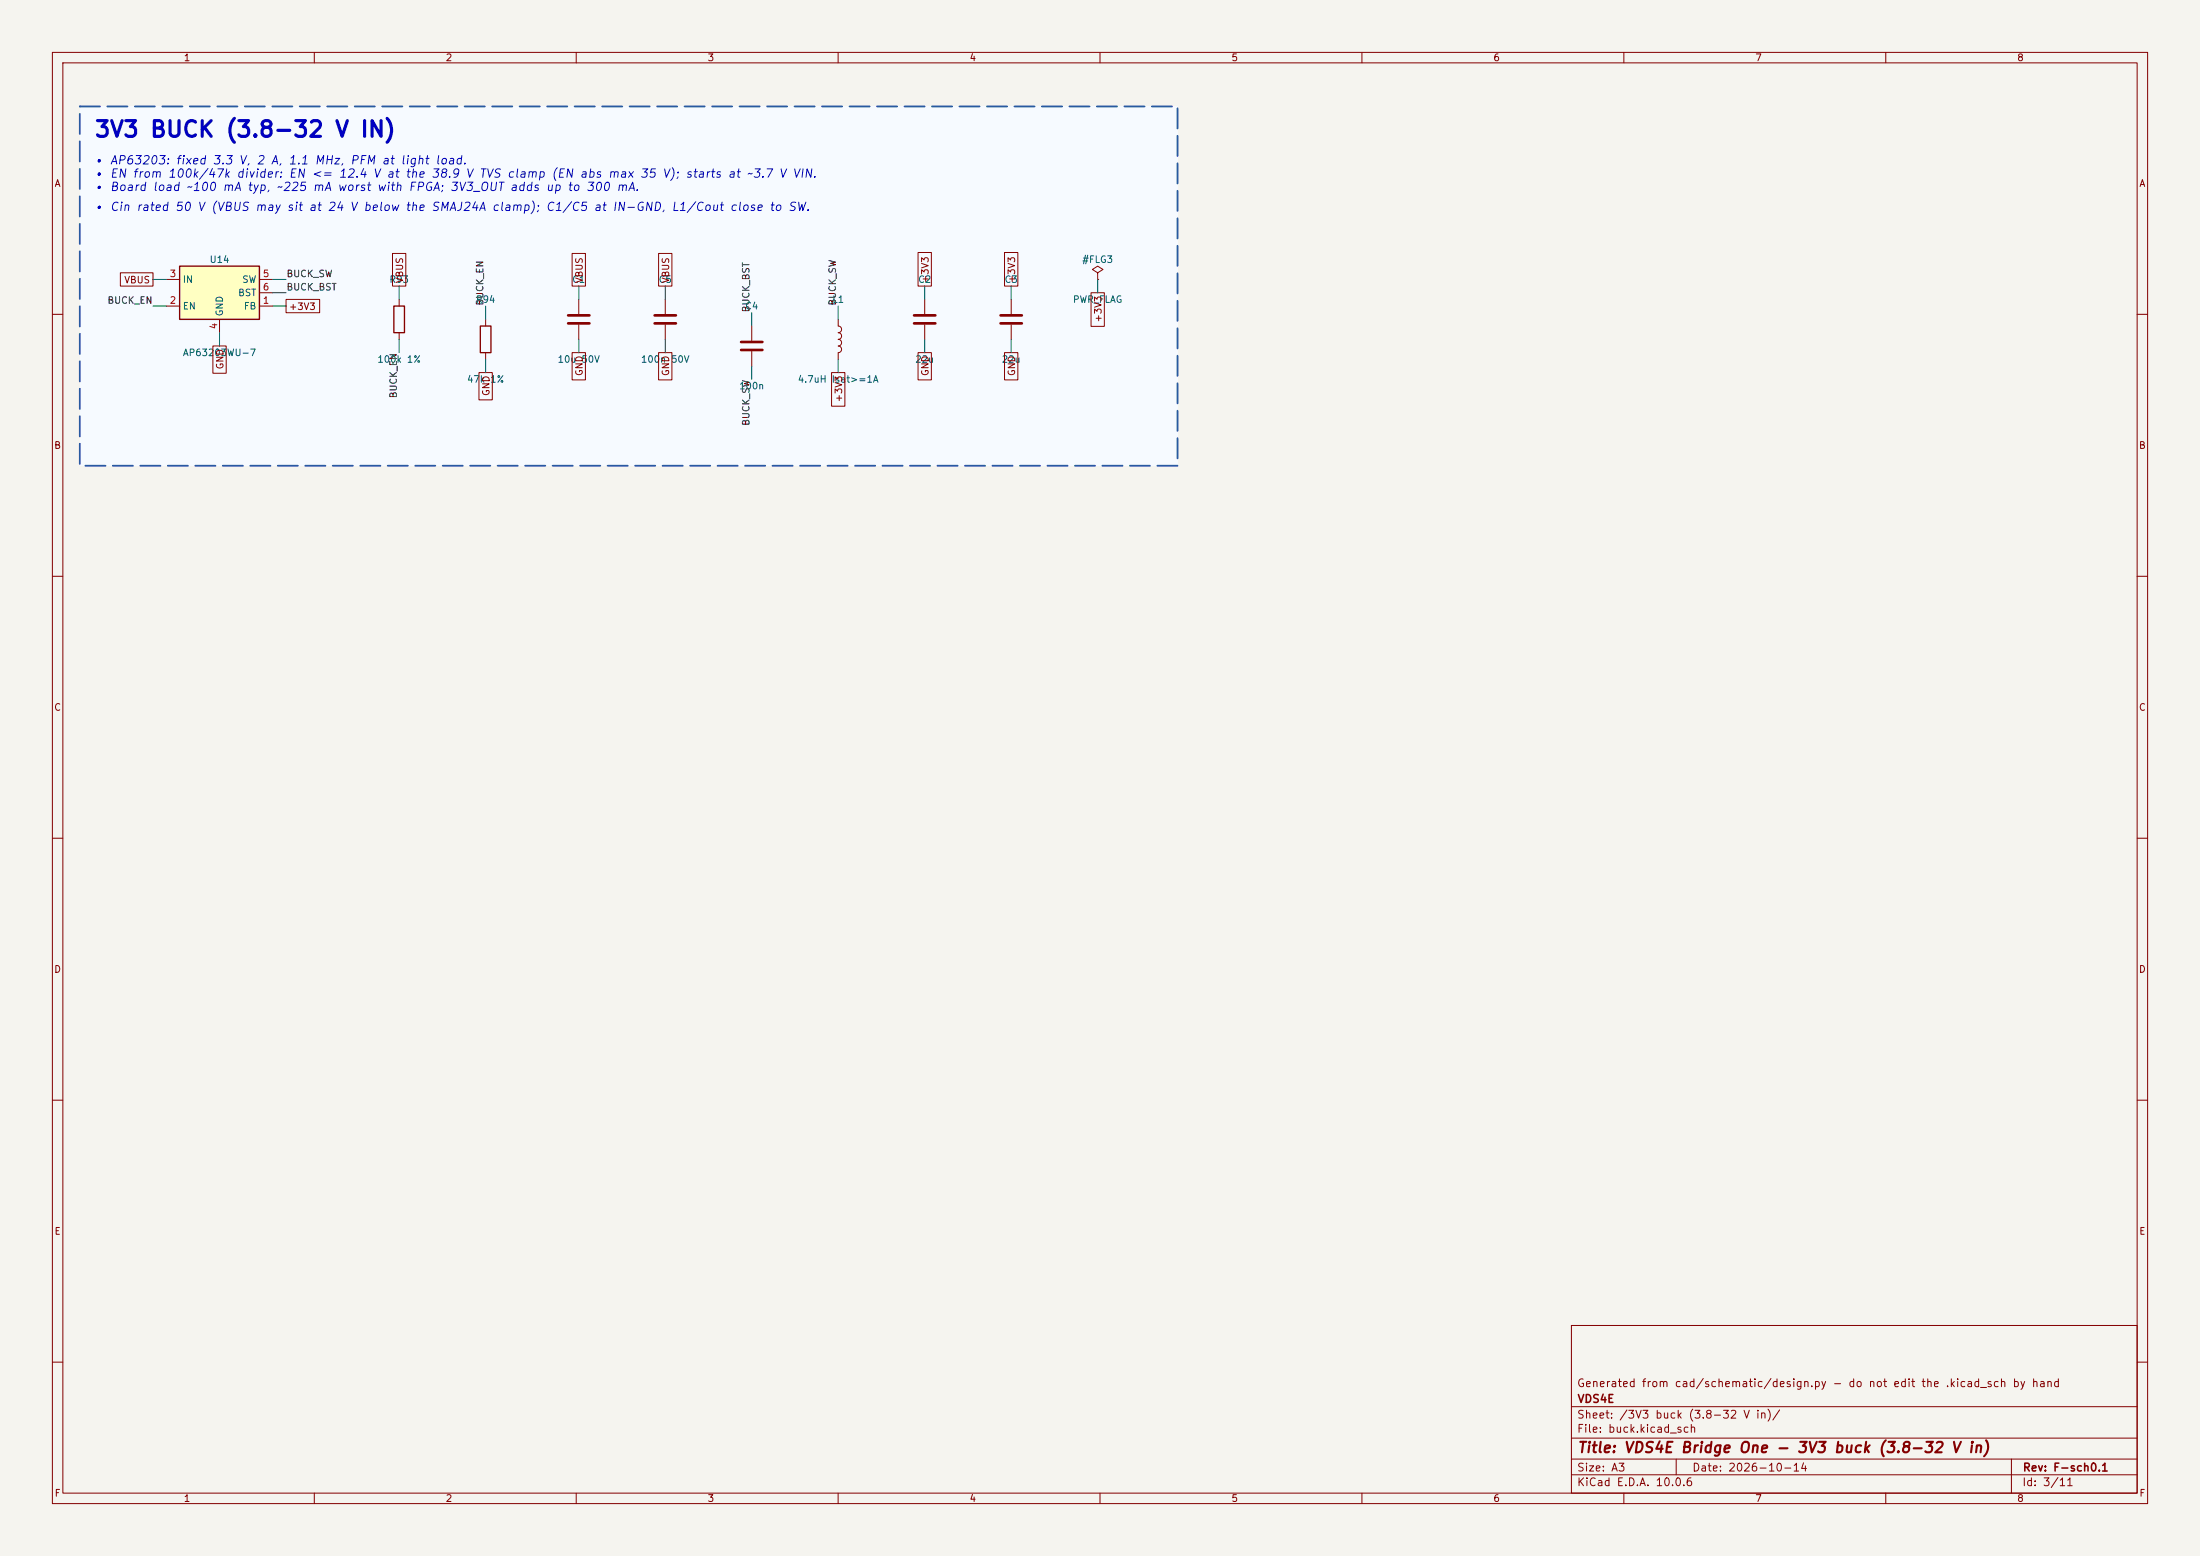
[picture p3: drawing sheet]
(kicad_sch
 (version 20260306)
 (generator "eeschema")
 (generator_version "10.0")
 (paper "A3")
 (title_block
  (title "VDS4E Bridge One - 3V3 buck (3.8-32 V in)")
  (date "2026-10-14")
  (rev "F-sch0.1")
  (company "VDS4E")
  (comment 1 "Generated from cad/schematic/design.py - do not edit the .kicad_sch by hand"))
 (lib_symbols
  (symbol "Device:C"
   (pin_numbers (hide yes))
   (pin_names
    (offset 0.254)) (exclude_from_sim no) (in_bom yes) (on_board yes)
   (in_pos_files yes)
   (duplicate_pin_numbers_are_jumpers no)
   (property "Reference" "C" (at 0.635 2.54 0) (show_name no) (do_not_autoplace no) (effects (font (size 1.27 1.27)) (justify left)))
   (property "Value" "C" (at 0.635 -2.54 0) (show_name no) (do_not_autoplace no) (effects (font (size 1.27 1.27)) (justify left)))
   (property "Footprint" "" (at 0.9652 -3.81 0) (show_name no) (do_not_autoplace no) (hide yes) (effects (font (size 1.27 1.27))))
   (property "Datasheet" "" (at 0 0 0) (show_name no) (do_not_autoplace no) (hide yes) (effects (font (size 1.27 1.27))))
   (property "Description" "Unpolarized capacitor" (at 0 0 0) (show_name no) (do_not_autoplace no) (hide yes) (effects (font (size 1.27 1.27))))
   (symbol "C_0_1"
    (polyline (pts (xy -2.032 0.762) (xy 2.032 0.762)) (stroke (width 0.508) (type default)) (fill (type none)))
    (polyline (pts (xy -2.032 -0.762) (xy 2.032 -0.762)) (stroke (width 0.508) (type default)) (fill (type none))))
   (symbol "C_1_1"
    (pin passive line (at 0 3.81 270) (length 2.794) (name "" (effects (font (size 1.27 1.27)))) (number "1" (effects (font (size 1.27 1.27)))))
    (pin passive line (at 0 -3.81 90) (length 2.794) (name "" (effects (font (size 1.27 1.27)))) (number "2" (effects (font (size 1.27 1.27))))))
   (embedded_fonts no))
  (symbol "Device:L"
   (pin_numbers (hide yes))
   (pin_names
    (offset 1.016) (hide yes)) (exclude_from_sim no) (in_bom yes) (on_board yes)
   (in_pos_files yes)
   (duplicate_pin_numbers_are_jumpers no)
   (property "Reference" "L" (at -1.27 0 90) (show_name no) (do_not_autoplace no) (effects (font (size 1.27 1.27))))
   (property "Value" "L" (at 1.905 0 90) (show_name no) (do_not_autoplace no) (effects (font (size 1.27 1.27))))
   (property "Footprint" "" (at 0 0 0) (show_name no) (do_not_autoplace no) (hide yes) (effects (font (size 1.27 1.27))))
   (property "Datasheet" "" (at 0 0 0) (show_name no) (do_not_autoplace no) (hide yes) (effects (font (size 1.27 1.27))))
   (property "Description" "Inductor" (at 0 0 0) (show_name no) (do_not_autoplace no) (hide yes) (effects (font (size 1.27 1.27))))
   (symbol "L_0_1"
    (arc (start 0 2.54) (mid 0.6323 1.905) (end 0 1.27) (stroke (width 0) (type default)) (fill (type none)))
    (arc (start 0 1.27) (mid 0.6323 0.635) (end 0 0) (stroke (width 0) (type default)) (fill (type none)))
    (arc (start 0 0) (mid 0.6323 -0.635) (end 0 -1.27) (stroke (width 0) (type default)) (fill (type none)))
    (arc (start 0 -1.27) (mid 0.6323 -1.905) (end 0 -2.54) (stroke (width 0) (type default)) (fill (type none))))
   (symbol "L_1_1"
    (pin passive line (at 0 3.81 270) (length 1.27) (name "1" (effects (font (size 1.27 1.27)))) (number "1" (effects (font (size 1.27 1.27)))))
    (pin passive line (at 0 -3.81 90) (length 1.27) (name "2" (effects (font (size 1.27 1.27)))) (number "2" (effects (font (size 1.27 1.27))))))
   (embedded_fonts no))
  (symbol "Device:R"
   (pin_numbers (hide yes))
   (pin_names
    (offset 0)) (exclude_from_sim no) (in_bom yes) (on_board yes)
   (in_pos_files yes)
   (duplicate_pin_numbers_are_jumpers no)
   (property "Reference" "R" (at 2.032 0 90) (show_name no) (do_not_autoplace no) (effects (font (size 1.27 1.27))))
   (property "Value" "R" (at 0 0 90) (show_name no) (do_not_autoplace no) (effects (font (size 1.27 1.27))))
   (property "Footprint" "" (at -1.778 0 90) (show_name no) (do_not_autoplace no) (hide yes) (effects (font (size 1.27 1.27))))
   (property "Datasheet" "" (at 0 0 0) (show_name no) (do_not_autoplace no) (hide yes) (effects (font (size 1.27 1.27))))
   (property "Description" "Resistor" (at 0 0 0) (show_name no) (do_not_autoplace no) (hide yes) (effects (font (size 1.27 1.27))))
   (symbol "R_0_1"
    (rectangle (start -1.016 -2.54) (end 1.016 2.54) (stroke (width 0.254) (type default)) (fill (type none))))
   (symbol "R_1_1"
    (pin passive line (at 0 3.81 270) (length 1.27) (name "" (effects (font (size 1.27 1.27)))) (number "1" (effects (font (size 1.27 1.27)))))
    (pin passive line (at 0 -3.81 90) (length 1.27) (name "" (effects (font (size 1.27 1.27)))) (number "2" (effects (font (size 1.27 1.27))))))
   (embedded_fonts no))
  (symbol "Regulator_Switching:AP63203WU" (exclude_from_sim no) (in_bom yes) (on_board yes)
   (in_pos_files yes)
   (duplicate_pin_numbers_are_jumpers no)
   (property "Reference" "U" (at -7.62 6.35 0) (show_name no) (do_not_autoplace no) (effects (font (size 1.27 1.27))))
   (property "Value" "AP63203WU" (at 2.54 6.35 0) (show_name no) (do_not_autoplace no) (effects (font (size 1.27 1.27))))
   (property "Footprint" "Package_TO_SOT_SMD:TSOT-23-6" (at 0 -22.86 0) (show_name no) (do_not_autoplace no) (hide yes) (effects (font (size 1.27 1.27))))
   (property "Datasheet" "https://www.diodes.com/assets/Datasheets/AP63200-AP63201-AP63203-AP63205.pdf" (at 0 0 0) (show_name no) (do_not_autoplace no) (hide yes) (effects (font (size 1.27 1.27))))
   (property "Description" "2A, 1.1MHz Buck DC/DC Converter, fixed 3.3V output voltage, TSOT-23-6" (at 0 0 0) (show_name no) (do_not_autoplace no) (hide yes) (effects (font (size 1.27 1.27))))
   (symbol "AP63203WU_0_1"
    (rectangle (start -7.62 5.08) (end 7.62 -5.08) (stroke (width 0.254) (type default)) (fill (type background))))
   (symbol "AP63203WU_1_1"
    (pin input line (at 10.16 -2.54 180) (length 2.54) (name "FB" (effects (font (size 1.27 1.27)))) (number "1" (effects (font (size 1.27 1.27)))))
    (pin input line (at -10.16 -2.54 0) (length 2.54) (name "EN" (effects (font (size 1.27 1.27)))) (number "2" (effects (font (size 1.27 1.27)))))
    (pin power_in line (at -10.16 2.54 0) (length 2.54) (name "IN" (effects (font (size 1.27 1.27)))) (number "3" (effects (font (size 1.27 1.27)))))
    (pin power_in line (at 0 -7.62 90) (length 2.54) (name "GND" (effects (font (size 1.27 1.27)))) (number "4" (effects (font (size 1.27 1.27)))))
    (pin output line (at 10.16 2.54 180) (length 2.54) (name "SW" (effects (font (size 1.27 1.27)))) (number "5" (effects (font (size 1.27 1.27)))))
    (pin passive line (at 10.16 0 180) (length 2.54) (name "BST" (effects (font (size 1.27 1.27)))) (number "6" (effects (font (size 1.27 1.27))))))
   (embedded_fonts no))
  (symbol "power:PWR_FLAG"
   (power global)
   (pin_numbers (hide yes))
   (pin_names
    (offset 0) (hide yes)) (exclude_from_sim no) (in_bom yes) (on_board yes)
   (in_pos_files yes)
   (duplicate_pin_numbers_are_jumpers no)
   (property "Reference" "#FLG" (at 0 1.905 0) (show_name no) (do_not_autoplace no) (hide yes) (effects (font (size 1.27 1.27))))
   (property "Value" "PWR_FLAG" (at 0 3.81 0) (show_name no) (do_not_autoplace no) (effects (font (size 1.27 1.27))))
   (property "Footprint" "" (at 0 0 0) (show_name no) (do_not_autoplace no) (hide yes) (effects (font (size 1.27 1.27))))
   (property "Datasheet" "" (at 0 0 0) (show_name no) (do_not_autoplace no) (hide yes) (effects (font (size 1.27 1.27))))
   (property "Description" "Special symbol for telling ERC where power comes from" (at 0 0 0) (show_name no) (do_not_autoplace no) (hide yes) (effects (font (size 1.27 1.27))))
   (symbol "PWR_FLAG_0_0"
    (pin power_out line (at 0 0 90) (length 0) (name "" (effects (font (size 1.27 1.27)))) (number "1" (effects (font (size 1.27 1.27))))))
   (symbol "PWR_FLAG_0_1"
    (polyline (pts (xy 0 0) (xy 0 1.27) (xy -1.016 1.905) (xy 0 2.54) (xy 1.016 1.905) (xy 0 1.27)) (stroke (width 0) (type default)) (fill (type none))))
   (embedded_fonts no)))
 (rectangle
  (start 15.24 20.32)
  (end 224.79 88.9)
  (stroke (width 0.35) (type dash) (color 40 90 160 1))
  (fill (type color) (color 230 240 255 0.35)))
 (text "• AP63203: fixed 3.3 V, 2 A, 1.1 MHz, PFM at light load."
  (exclude_from_sim no)
  (at 17.78 31.75 0)
  (effects (font (size 1.6 1.6)
    (italic yes)) (justify left bottom)))
 (text "• Cin rated 50 V (VBUS may sit at 24 V below the SMAJ24A clamp); C1/C5 at IN-GND, L1/Cout close to SW."
  (exclude_from_sim no)
  (at 17.78 40.64 0)
  (effects (font (size 1.6 1.6)
    (italic yes)) (justify left bottom)))
 (text "3V3 BUCK (3.8-32 V IN)"
  (exclude_from_sim no)
  (at 17.78 26.67 0)
  (effects (font (size 3 3)
    (bold yes)) (justify left bottom)))
 (text "• EN from 100k/47k divider: EN <= 12.4 V at the 38.9 V TVS clamp (EN abs max 35 V); starts at ~3.7 V VIN."
  (exclude_from_sim no)
  (at 17.78 34.29 0)
  (effects (font (size 1.6 1.6)
    (italic yes)) (justify left bottom)))
 (text "• Board load ~100 mA typ, ~225 mA worst with FPGA; 3V3_OUT adds up to 300 mA."
  (exclude_from_sim no)
  (at 17.78 36.83 0)
  (effects (font (size 1.6 1.6)
    (italic yes)) (justify left bottom)))
 (wire
  (pts (xy 52.07 55.88) (xy 54.61 55.88))
  (stroke (width 0) (type default)))
 (wire
  (pts (xy 31.75 58.42) (xy 29.21 58.42))
  (stroke (width 0) (type default)))
 (wire
  (pts (xy 92.71 60.96) (xy 92.71 58.42))
  (stroke (width 0) (type default)))
 (wire
  (pts (xy 193.04 64.77) (xy 193.04 67.31))
  (stroke (width 0) (type default)))
 (wire
  (pts (xy 110.49 57.15) (xy 110.49 54.61))
  (stroke (width 0) (type default)))
 (wire
  (pts (xy 92.71 68.58) (xy 92.71 71.12))
  (stroke (width 0) (type default)))
 (wire
  (pts (xy 176.53 64.77) (xy 176.53 67.31))
  (stroke (width 0) (type default)))
 (wire
  (pts (xy 76.2 64.77) (xy 76.2 67.31))
  (stroke (width 0) (type default)))
 (wire
  (pts (xy 160.02 60.96) (xy 160.02 58.42))
  (stroke (width 0) (type default)))
 (wire
  (pts (xy 76.2 57.15) (xy 76.2 54.61))
  (stroke (width 0) (type default)))
 (wire
  (pts (xy 160.02 68.58) (xy 160.02 71.12))
  (stroke (width 0) (type default)))
 (wire
  (pts (xy 176.53 57.15) (xy 176.53 54.61))
  (stroke (width 0) (type default)))
 (wire
  (pts (xy 41.91 63.5) (xy 41.91 66.04))
  (stroke (width 0) (type default)))
 (wire
  (pts (xy 52.07 58.42) (xy 54.61 58.42))
  (stroke (width 0) (type default)))
 (wire
  (pts (xy 52.07 53.34) (xy 54.61 53.34))
  (stroke (width 0) (type default)))
 (wire
  (pts (xy 209.55 53.34) (xy 209.55 55.88))
  (stroke (width 0) (type default)))
 (wire
  (pts (xy 127 57.15) (xy 127 54.61))
  (stroke (width 0) (type default)))
 (wire
  (pts (xy 110.49 64.77) (xy 110.49 67.31))
  (stroke (width 0) (type default)))
 (wire
  (pts (xy 143.51 69.85) (xy 143.51 72.39))
  (stroke (width 0) (type default)))
 (wire
  (pts (xy 31.75 53.34) (xy 29.21 53.34))
  (stroke (width 0) (type default)))
 (wire
  (pts (xy 143.51 62.23) (xy 143.51 59.69))
  (stroke (width 0) (type default)))
 (wire
  (pts (xy 193.04 57.15) (xy 193.04 54.61))
  (stroke (width 0) (type default)))
 (wire
  (pts (xy 127 64.77) (xy 127 67.31))
  (stroke (width 0) (type default)))
 (label "BUCK_SW"
  (at 160.02 58.42 90)
  (effects (font (size 1.27 1.27)) (justify left bottom)))
 (label "BUCK_EN"
  (at 29.21 58.42 180)
  (effects (font (size 1.27 1.27)) (justify right bottom)))
 (label "BUCK_SW"
  (at 54.61 53.34 0)
  (effects (font (size 1.27 1.27)) (justify left bottom)))
 (label "BUCK_BST"
  (at 54.61 55.88 0)
  (effects (font (size 1.27 1.27)) (justify left bottom)))
 (label "BUCK_EN"
  (at 92.71 58.42 90)
  (effects (font (size 1.27 1.27)) (justify left bottom)))
 (label "BUCK_BST"
  (at 143.51 59.69 90)
  (effects (font (size 1.27 1.27)) (justify left bottom)))
 (label "BUCK_EN"
  (at 76.2 67.31 270)
  (effects (font (size 1.27 1.27)) (justify right bottom)))
 (label "BUCK_SW"
  (at 143.51 72.39 270)
  (effects (font (size 1.27 1.27)) (justify right bottom)))
 (global_label "GND"
  (shape passive)
  (at 92.71 71.12 270)
  (effects (font (size 1.27 1.27)) (justify right))
  (property "Intersheetrefs" "${INTERSHEET_REFS}" (at 92.71 71.12 0) (hide yes) (show_name no) (do_not_autoplace no) (effects (font (size 1.27 1.27)))))
 (global_label "VBUS"
  (shape passive)
  (at 76.2 54.61 90)
  (effects (font (size 1.27 1.27)) (justify left))
  (property "Intersheetrefs" "${INTERSHEET_REFS}" (at 76.2 54.61 0) (hide yes) (show_name no) (do_not_autoplace no) (effects (font (size 1.27 1.27)))))
 (global_label "VBUS"
  (shape passive)
  (at 110.49 54.61 90)
  (effects (font (size 1.27 1.27)) (justify left))
  (property "Intersheetrefs" "${INTERSHEET_REFS}" (at 110.49 54.61 0) (hide yes) (show_name no) (do_not_autoplace no) (effects (font (size 1.27 1.27)))))
 (global_label "GND"
  (shape passive)
  (at 110.49 67.31 270)
  (effects (font (size 1.27 1.27)) (justify right))
  (property "Intersheetrefs" "${INTERSHEET_REFS}" (at 110.49 67.31 0) (hide yes) (show_name no) (do_not_autoplace no) (effects (font (size 1.27 1.27)))))
 (global_label "GND"
  (shape passive)
  (at 176.53 67.31 270)
  (effects (font (size 1.27 1.27)) (justify right))
  (property "Intersheetrefs" "${INTERSHEET_REFS}" (at 176.53 67.31 0) (hide yes) (show_name no) (do_not_autoplace no) (effects (font (size 1.27 1.27)))))
 (global_label "+3V3"
  (shape passive)
  (at 160.02 71.12 270)
  (effects (font (size 1.27 1.27)) (justify right))
  (property "Intersheetrefs" "${INTERSHEET_REFS}" (at 160.02 71.12 0) (hide yes) (show_name no) (do_not_autoplace no) (effects (font (size 1.27 1.27)))))
 (global_label "VBUS"
  (shape passive)
  (at 29.21 53.34 180)
  (effects (font (size 1.27 1.27)) (justify right))
  (property "Intersheetrefs" "${INTERSHEET_REFS}" (at 29.21 53.34 0) (hide yes) (show_name no) (do_not_autoplace no) (effects (font (size 1.27 1.27)))))
 (global_label "+3V3"
  (shape passive)
  (at 193.04 54.61 90)
  (effects (font (size 1.27 1.27)) (justify left))
  (property "Intersheetrefs" "${INTERSHEET_REFS}" (at 193.04 54.61 0) (hide yes) (show_name no) (do_not_autoplace no) (effects (font (size 1.27 1.27)))))
 (global_label "+3V3"
  (shape passive)
  (at 54.61 58.42 0)
  (effects (font (size 1.27 1.27)) (justify left))
  (property "Intersheetrefs" "${INTERSHEET_REFS}" (at 54.61 58.42 0) (hide yes) (show_name no) (do_not_autoplace no) (effects (font (size 1.27 1.27)))))
 (global_label "GND"
  (shape passive)
  (at 41.91 66.04 270)
  (effects (font (size 1.27 1.27)) (justify right))
  (property "Intersheetrefs" "${INTERSHEET_REFS}" (at 41.91 66.04 0) (hide yes) (show_name no) (do_not_autoplace no) (effects (font (size 1.27 1.27)))))
 (global_label "+3V3"
  (shape passive)
  (at 176.53 54.61 90)
  (effects (font (size 1.27 1.27)) (justify left))
  (property "Intersheetrefs" "${INTERSHEET_REFS}" (at 176.53 54.61 0) (hide yes) (show_name no) (do_not_autoplace no) (effects (font (size 1.27 1.27)))))
 (global_label "GND"
  (shape passive)
  (at 193.04 67.31 270)
  (effects (font (size 1.27 1.27)) (justify right))
  (property "Intersheetrefs" "${INTERSHEET_REFS}" (at 193.04 67.31 0) (hide yes) (show_name no) (do_not_autoplace no) (effects (font (size 1.27 1.27)))))
 (global_label "VBUS"
  (shape passive)
  (at 127 54.61 90)
  (effects (font (size 1.27 1.27)) (justify left))
  (property "Intersheetrefs" "${INTERSHEET_REFS}" (at 127 54.61 0) (hide yes) (show_name no) (do_not_autoplace no) (effects (font (size 1.27 1.27)))))
 (global_label "GND"
  (shape passive)
  (at 127 67.31 270)
  (effects (font (size 1.27 1.27)) (justify right))
  (property "Intersheetrefs" "${INTERSHEET_REFS}" (at 127 67.31 0) (hide yes) (show_name no) (do_not_autoplace no) (effects (font (size 1.27 1.27)))))
 (global_label "+3V3"
  (shape passive)
  (at 209.55 55.88 270)
  (effects (font (size 1.27 1.27)) (justify right))
  (property "Intersheetrefs" "${INTERSHEET_REFS}" (at 209.55 55.88 0) (hide yes) (show_name no) (do_not_autoplace no) (effects (font (size 1.27 1.27)))))
 (symbol
  (lib_id "Device:C")
  (at 176.53 60.96 0)
  (unit 1)
  (body_style 1)
  (exclude_from_sim no)
  (in_bom yes)
  (on_board yes)
  (in_pos_files yes)
  (dnp no)
  (property "Reference" "C2" (at 176.53 53.34 0) (show_name no) (do_not_autoplace no) (effects (font (size 1.27 1.27))))
  (property "Value" "22u" (at 176.53 68.58 0) (show_name no) (do_not_autoplace no) (effects (font (size 1.27 1.27))))
  (property "Footprint" "Capacitor_SMD:C_0805_2012Metric" (at 176.53 60.96 0) (hide yes) (show_name no) (do_not_autoplace no) (effects (font (size 1.27 1.27))))
  (property "Datasheet" "" (at 176.53 60.96 0) (hide yes) (show_name no) (do_not_autoplace no) (effects (font (size 1.27 1.27))))
  (property "Description" "" (at 176.53 60.96 0) (show_name no) (do_not_autoplace no) (effects (font (size 1.27 1.27))))
  (pin "1")
  (pin "2"))
 (symbol
  (lib_id "Device:C")
  (at 110.49 60.96 0)
  (unit 1)
  (body_style 1)
  (exclude_from_sim no)
  (in_bom yes)
  (on_board yes)
  (in_pos_files yes)
  (dnp no)
  (property "Reference" "C1" (at 110.49 53.34 0) (show_name no) (do_not_autoplace no) (effects (font (size 1.27 1.27))))
  (property "Value" "10u 50V" (at 110.49 68.58 0) (show_name no) (do_not_autoplace no) (effects (font (size 1.27 1.27))))
  (property "Footprint" "Capacitor_SMD:C_1206_3216Metric" (at 110.49 60.96 0) (hide yes) (show_name no) (do_not_autoplace no) (effects (font (size 1.27 1.27))))
  (property "Datasheet" "" (at 110.49 60.96 0) (hide yes) (show_name no) (do_not_autoplace no) (effects (font (size 1.27 1.27))))
  (property "Description" "" (at 110.49 60.96 0) (show_name no) (do_not_autoplace no) (effects (font (size 1.27 1.27))))
  (pin "1")
  (pin "2"))
 (symbol
  (lib_id "Device:C")
  (at 143.51 66.04 0)
  (unit 1)
  (body_style 1)
  (exclude_from_sim no)
  (in_bom yes)
  (on_board yes)
  (in_pos_files yes)
  (dnp no)
  (property "Reference" "C4" (at 143.51 58.42 0) (show_name no) (do_not_autoplace no) (effects (font (size 1.27 1.27))))
  (property "Value" "100n" (at 143.51 73.66 0) (show_name no) (do_not_autoplace no) (effects (font (size 1.27 1.27))))
  (property "Footprint" "Capacitor_SMD:C_0603_1608Metric" (at 143.51 66.04 0) (hide yes) (show_name no) (do_not_autoplace no) (effects (font (size 1.27 1.27))))
  (property "Datasheet" "" (at 143.51 66.04 0) (hide yes) (show_name no) (do_not_autoplace no) (effects (font (size 1.27 1.27))))
  (property "Description" "" (at 143.51 66.04 0) (show_name no) (do_not_autoplace no) (effects (font (size 1.27 1.27))))
  (pin "1")
  (pin "2"))
 (symbol
  (lib_id "Device:R")
  (at 92.71 64.77 0)
  (unit 1)
  (body_style 1)
  (exclude_from_sim no)
  (in_bom yes)
  (on_board yes)
  (in_pos_files yes)
  (dnp no)
  (property "Reference" "R94" (at 92.71 57.15 0) (show_name no) (do_not_autoplace no) (effects (font (size 1.27 1.27))))
  (property "Value" "47k 1%" (at 92.71 72.39 0) (show_name no) (do_not_autoplace no) (effects (font (size 1.27 1.27))))
  (property "Footprint" "Resistor_SMD:R_0402_1005Metric" (at 92.71 64.77 0) (hide yes) (show_name no) (do_not_autoplace no) (effects (font (size 1.27 1.27))))
  (property "Datasheet" "" (at 92.71 64.77 0) (hide yes) (show_name no) (do_not_autoplace no) (effects (font (size 1.27 1.27))))
  (property "Description" "" (at 92.71 64.77 0) (show_name no) (do_not_autoplace no) (effects (font (size 1.27 1.27))))
  (pin "1")
  (pin "2"))
 (symbol
  (lib_id "Device:C")
  (at 193.04 60.96 0)
  (unit 1)
  (body_style 1)
  (exclude_from_sim no)
  (in_bom yes)
  (on_board yes)
  (in_pos_files yes)
  (dnp no)
  (property "Reference" "C3" (at 193.04 53.34 0) (show_name no) (do_not_autoplace no) (effects (font (size 1.27 1.27))))
  (property "Value" "22u" (at 193.04 68.58 0) (show_name no) (do_not_autoplace no) (effects (font (size 1.27 1.27))))
  (property "Footprint" "Capacitor_SMD:C_0805_2012Metric" (at 193.04 60.96 0) (hide yes) (show_name no) (do_not_autoplace no) (effects (font (size 1.27 1.27))))
  (property "Datasheet" "" (at 193.04 60.96 0) (hide yes) (show_name no) (do_not_autoplace no) (effects (font (size 1.27 1.27))))
  (property "Description" "" (at 193.04 60.96 0) (show_name no) (do_not_autoplace no) (effects (font (size 1.27 1.27))))
  (pin "1")
  (pin "2"))
 (symbol
  (lib_id "Device:C")
  (at 127 60.96 0)
  (unit 1)
  (body_style 1)
  (exclude_from_sim no)
  (in_bom yes)
  (on_board yes)
  (in_pos_files yes)
  (dnp no)
  (property "Reference" "C5" (at 127 53.34 0) (show_name no) (do_not_autoplace no) (effects (font (size 1.27 1.27))))
  (property "Value" "100n 50V" (at 127 68.58 0) (show_name no) (do_not_autoplace no) (effects (font (size 1.27 1.27))))
  (property "Footprint" "Capacitor_SMD:C_0603_1608Metric" (at 127 60.96 0) (hide yes) (show_name no) (do_not_autoplace no) (effects (font (size 1.27 1.27))))
  (property "Datasheet" "" (at 127 60.96 0) (hide yes) (show_name no) (do_not_autoplace no) (effects (font (size 1.27 1.27))))
  (property "Description" "" (at 127 60.96 0) (show_name no) (do_not_autoplace no) (effects (font (size 1.27 1.27))))
  (pin "1")
  (pin "2"))
 (symbol
  (lib_id "Device:R")
  (at 76.2 60.96 0)
  (unit 1)
  (body_style 1)
  (exclude_from_sim no)
  (in_bom yes)
  (on_board yes)
  (in_pos_files yes)
  (dnp no)
  (property "Reference" "R93" (at 76.2 53.34 0) (show_name no) (do_not_autoplace no) (effects (font (size 1.27 1.27))))
  (property "Value" "100k 1%" (at 76.2 68.58 0) (show_name no) (do_not_autoplace no) (effects (font (size 1.27 1.27))))
  (property "Footprint" "Resistor_SMD:R_0402_1005Metric" (at 76.2 60.96 0) (hide yes) (show_name no) (do_not_autoplace no) (effects (font (size 1.27 1.27))))
  (property "Datasheet" "" (at 76.2 60.96 0) (hide yes) (show_name no) (do_not_autoplace no) (effects (font (size 1.27 1.27))))
  (property "Description" "" (at 76.2 60.96 0) (show_name no) (do_not_autoplace no) (effects (font (size 1.27 1.27))))
  (pin "1")
  (pin "2"))
 (symbol
  (lib_id "Device:L")
  (at 160.02 64.77 0)
  (unit 1)
  (body_style 1)
  (exclude_from_sim no)
  (in_bom yes)
  (on_board yes)
  (in_pos_files yes)
  (dnp no)
  (property "Reference" "L1" (at 160.02 57.15 0) (show_name no) (do_not_autoplace no) (effects (font (size 1.27 1.27))))
  (property "Value" "4.7uH Isat>=1A" (at 160.02 72.39 0) (show_name no) (do_not_autoplace no) (effects (font (size 1.27 1.27))))
  (property "Footprint" "Inductor_SMD:L_Taiyo-Yuden_NR-30xx" (at 160.02 64.77 0) (hide yes) (show_name no) (do_not_autoplace no) (effects (font (size 1.27 1.27))))
  (property "Datasheet" "" (at 160.02 64.77 0) (hide yes) (show_name no) (do_not_autoplace no) (effects (font (size 1.27 1.27))))
  (property "Description" "" (at 160.02 64.77 0) (show_name no) (do_not_autoplace no) (effects (font (size 1.27 1.27))))
  (property "MPN" "NR3015N4R7A" (at 160.02 64.77 0) (hide yes) (show_name no) (do_not_autoplace no) (effects (font (size 1.27 1.27))))
  (property "Status" "candidate - verify before release" (at 160.02 64.77 0) (hide yes) (show_name no) (do_not_autoplace no) (effects (font (size 1.27 1.27))))
  (pin "1")
  (pin "2"))
 (symbol
  (lib_id "Regulator_Switching:AP63203WU")
  (at 41.91 55.88 0)
  (unit 1)
  (body_style 1)
  (exclude_from_sim no)
  (in_bom yes)
  (on_board yes)
  (in_pos_files yes)
  (dnp no)
  (property "Reference" "U14" (at 41.91 49.53 0) (show_name no) (do_not_autoplace no) (effects (font (size 1.27 1.27))))
  (property "Value" "AP63203WU-7" (at 41.91 67.31 0) (show_name no) (do_not_autoplace no) (effects (font (size 1.27 1.27))))
  (property "Footprint" "Package_TO_SOT_SMD:TSOT-23-6" (at 41.91 55.88 0) (hide yes) (show_name no) (do_not_autoplace no) (effects (font (size 1.27 1.27))))
  (property "Datasheet" "" (at 41.91 55.88 0) (hide yes) (show_name no) (do_not_autoplace no) (effects (font (size 1.27 1.27))))
  (property "Description" "" (at 41.91 55.88 0) (show_name no) (do_not_autoplace no) (effects (font (size 1.27 1.27))))
  (property "MPN" "AP63203WU-7" (at 41.91 55.88 0) (hide yes) (show_name no) (do_not_autoplace no) (effects (font (size 1.27 1.27))))
  (pin "1")
  (pin "2")
  (pin "3")
  (pin "4")
  (pin "5")
  (pin "6"))
 (symbol
  (lib_id "power:PWR_FLAG")
  (at 209.55 53.34 0)
  (unit 1)
  (body_style 1)
  (exclude_from_sim no)
  (in_bom yes)
  (on_board yes)
  (in_pos_files yes)
  (dnp no)
  (property "Reference" "#FLG3" (at 209.55 49.53 0) (show_name no) (do_not_autoplace no) (effects (font (size 1.27 1.27))))
  (property "Value" "PWR_FLAG" (at 209.55 57.15 0) (show_name no) (do_not_autoplace no) (effects (font (size 1.27 1.27))))
  (property "Footprint" "" (at 209.55 53.34 0) (hide yes) (show_name no) (do_not_autoplace no) (effects (font (size 1.27 1.27))))
  (property "Datasheet" "" (at 209.55 53.34 0) (hide yes) (show_name no) (do_not_autoplace no) (effects (font (size 1.27 1.27))))
  (property "Description" "" (at 209.55 53.34 0) (show_name no) (do_not_autoplace no) (effects (font (size 1.27 1.27))))
  (pin "1")))
